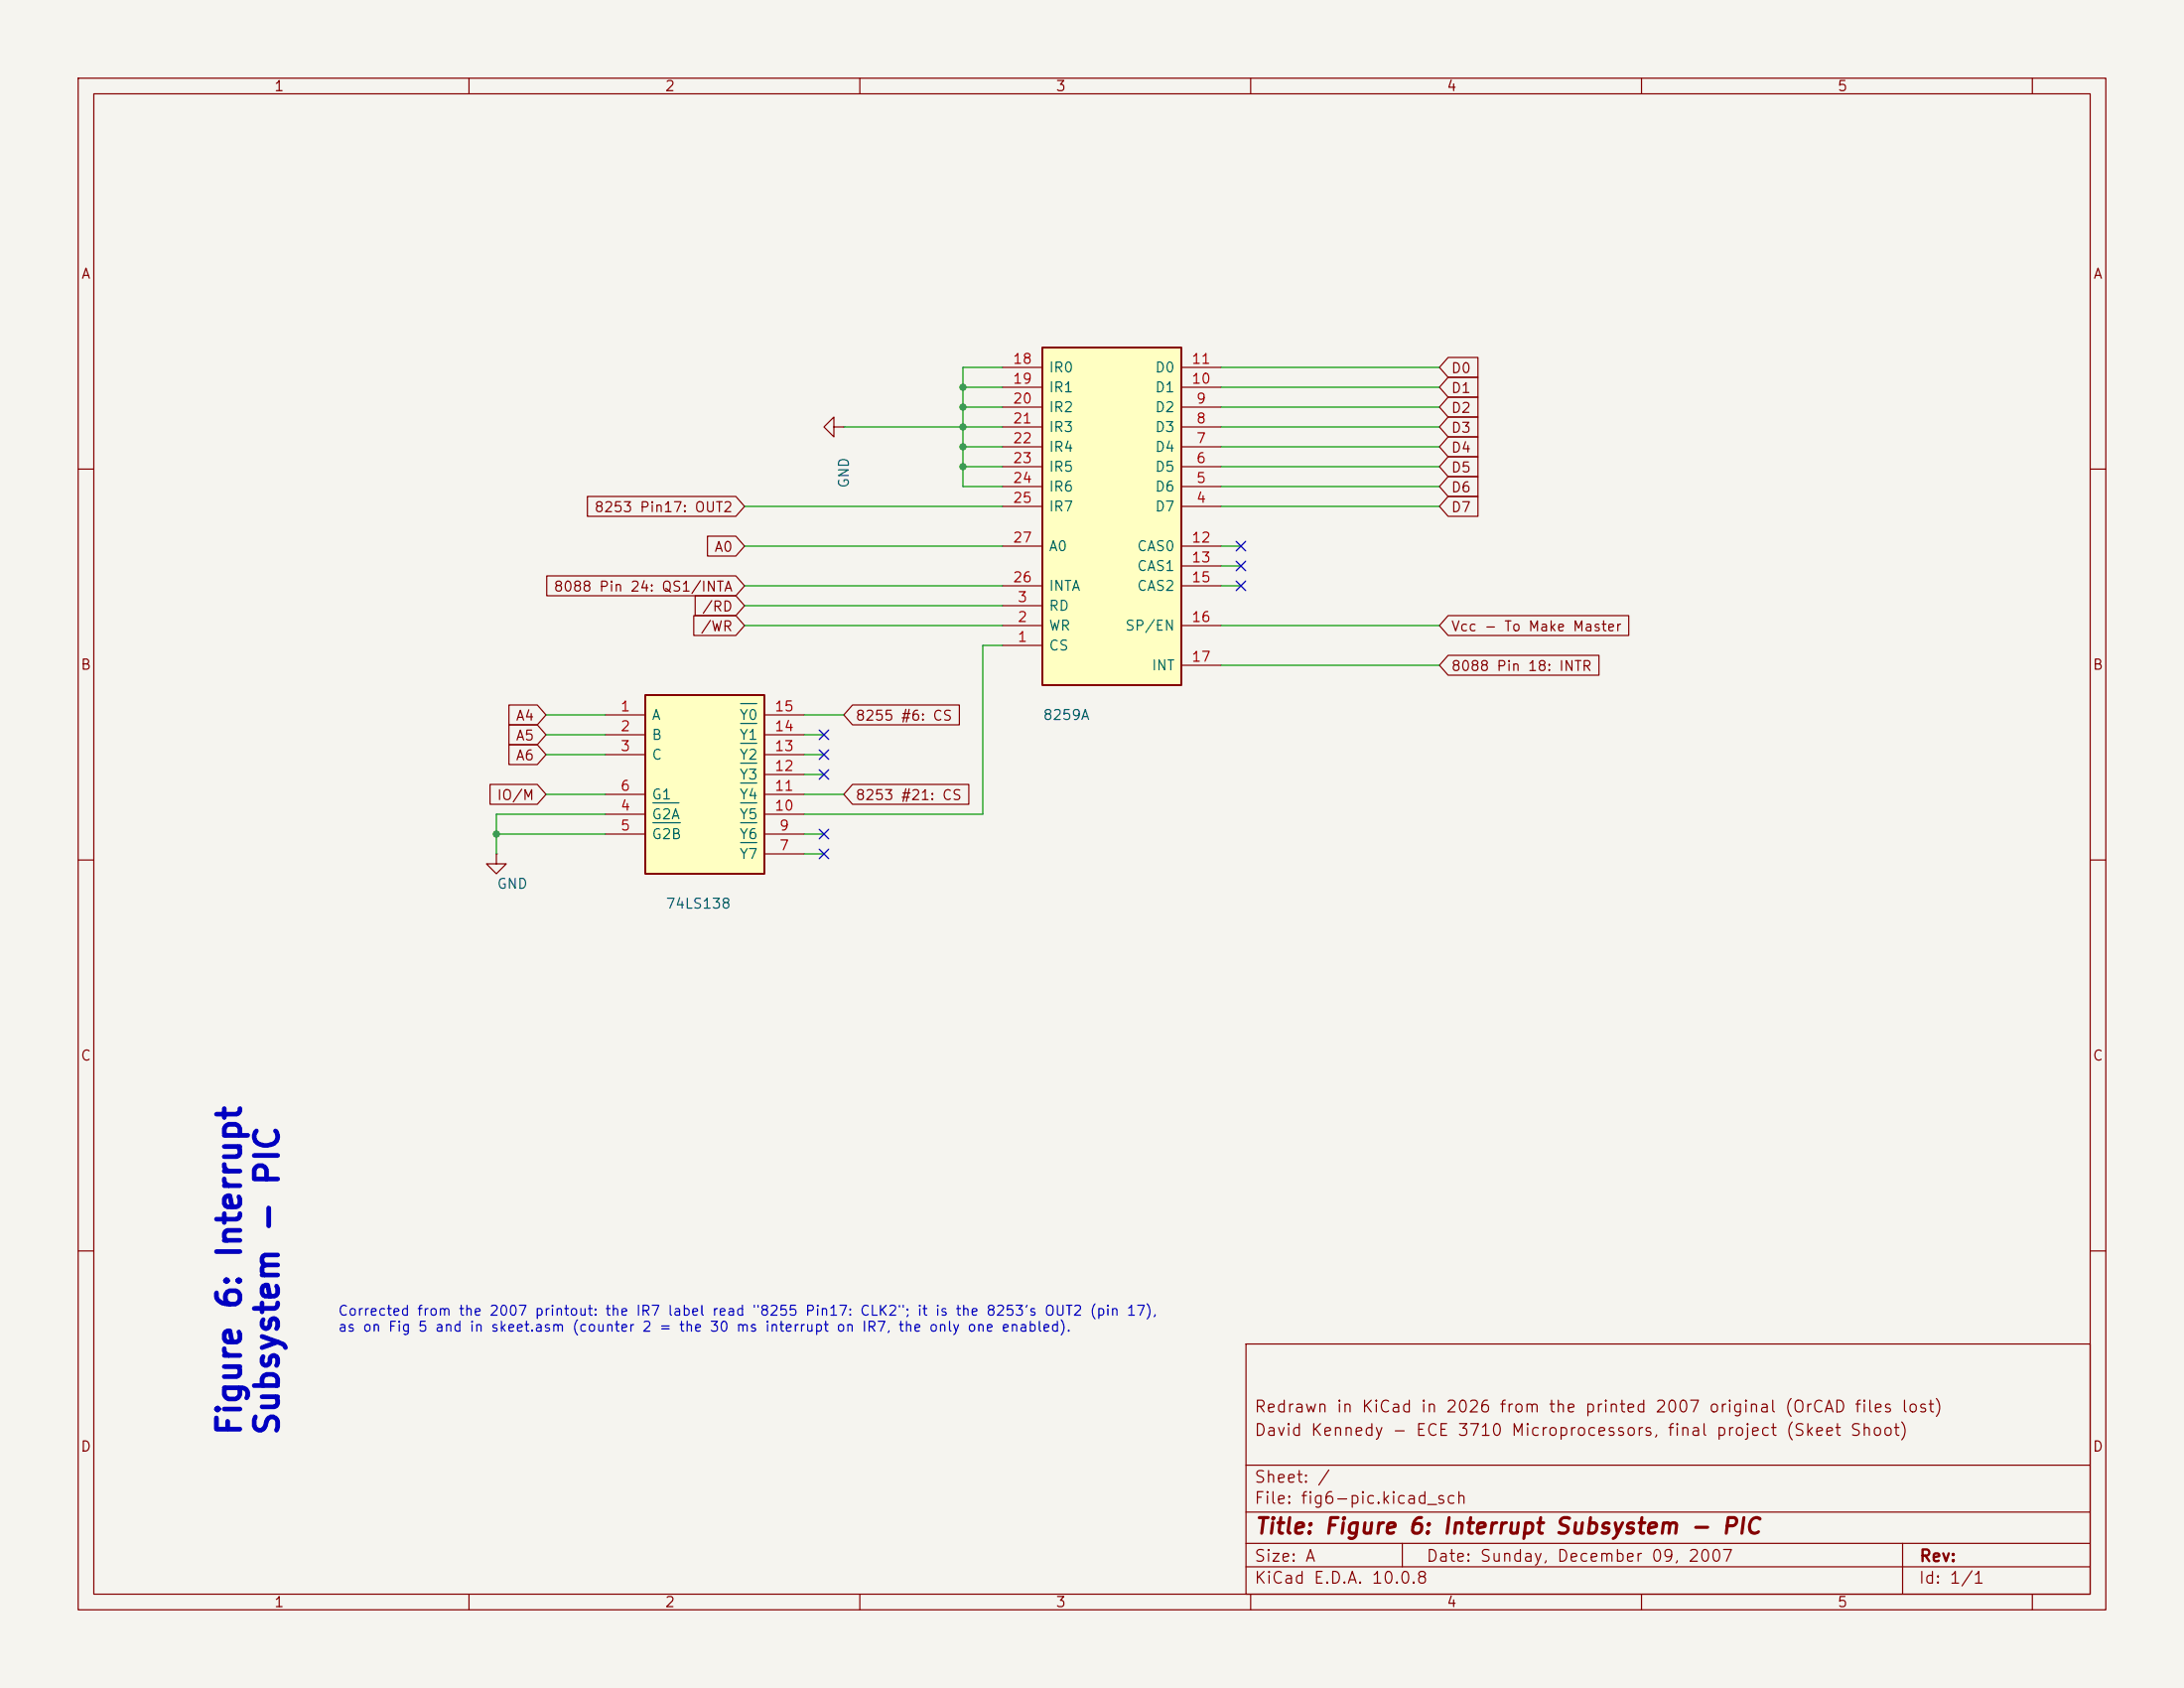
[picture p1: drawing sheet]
<svg xmlns="http://www.w3.org/2000/svg" width="279mm" height="216mm" viewBox="0 0 279 216" stroke-linecap="round" stroke-linejoin="round" font-family="sans-serif">
<path d="M0 0h279.4v215.9h-279.4z" fill="#f5f4ef" stroke="#f5f4ef" stroke-width=".13"/>
<g fill="none" stroke="#840000" stroke-width=".15">
<path d="M10 10h259.4v195.9h-259.4zM12 12h255.4v191.9h-255.4zM60 10v2M110 10v2M160 10v2M210 10v2M260 10v2M106.7 54.6v-1.3l-1.3 1.3 1.3 1.3v-1.3h1.2M107.9 54.6h.1M10 60h2M267.4 60h2M10 110h2"/>
<path d="M267.4 110h2M10 160h2M159.4 171.9h108v32h-108zM267.4 160h2M159.4 197.4h108M159.4 193.4h108M159.4 187.4h108M179.4 197.4v3M243.4 197.4v6.5M60 203.9v2M110 203.9v2M159.4 200.4h108"/>
<path d="M160 203.9v2M210 203.9v2M260 203.9v2"/>
</g>
<path d="M133.3 44.5h17.8v43.1h-17.8z" fill="#ffffc2"/>
<path d="M133.3 44.5h17.8v43.1h-17.8z" fill="none" stroke="#840000" stroke-width=".25"/>
<g fill="none" stroke="#840000" stroke-width=".15">
<path d="M128.3 59.7h5M128.3 57.2h5M128.3 54.6h5M128.3 52.1h5M128.3 49.5h5M128.3 47h5M151.1 59.7h5.1M151.1 57.2h5.1M151.1 54.6h5.1M151.1 52.1h5.1M151.1 49.5h5.1M151.1 47h5.1"/>
<path d="M128.3 77.5h5M128.3 64.8h5M128.3 62.2h5M128.3 69.9h5M128.3 74.9h5M151.1 64.8h5.1M151.1 62.2h5.1M151.1 69.9h5.1M151.1 72.4h5.1M151.1 74.9h5.1M128.3 82.6h5M128.3 80h5"/>
<path d="M151.1 80h5.1M151.1 85.1h5.1M63.5 109.2v1.3h1.3l-1.3 1.3-1.3-1.3h1.3M63.5 109.2h.1"/>
</g>
<path d="M82.5 88.9h15.3v22.9h-15.3z" fill="#ffffc2"/>
<path d="M82.5 88.9h15.3v22.9h-15.3z" fill="none" stroke="#840000" stroke-width=".25"/>
<g fill="none" stroke="#840000" stroke-width=".15">
<path d="M185.3 58.4h3.8v2.6h-3.8l-1.2-1.3zM185.3 45.7h3.8v2.6h-3.8l-1.2-1.3zM185.3 48.3h3.8v2.5h-3.8l-1.2-1.3zM185.3 50.8h3.8v2.5h-3.8l-1.2-1.2zM185.3 53.3h3.8v2.6h-3.8l-1.2-1.3zM185.3 55.9h3.8v2.5h-3.8l-1.2-1.2zM69.9 73.7h24.2l1.1 1.2-1.1 1.3h-24.2zM75.1 63.5h19l1.1 1.3-1.1 1.2h-19zM88.8 78.7h5.3l1.1 1.3-1.1 1.3h-5.3zM88.9 76.2h5.2l1.1 1.3-1.1 1.2h-5.2zM90.5 68.6h3.6l1.1 1.3-1.1 1.2h-3.6zM185.3 61h3.8v2.5h-3.8l-1.2-1.3z"/>
<path d="M185.3 63.5h3.8v2.5h-3.8l-1.2-1.2zM185.3 78.7h23.1v2.6h-23.1l-1.2-1.3zM65.1 90.2h3.6l1.1 1.2-1.1 1.3h-3.6zM65.1 92.7h3.6l1.1 1.3-1.1 1.3h-3.6zM65.1 95.2h3.6l1.1 1.3-1.1 1.3h-3.6zM77.5 91.4h5M77.5 94h5M77.5 96.5h5M97.8 91.4h5.1M97.8 94h5.1M97.8 96.5h5.1M97.8 99.1h5.1"/>
<path d="M109.1 90.2h13.6v2.5h-13.6l-1.2-1.3zM185.3 83.8h19.3v2.6h-19.3l-1.2-1.3zM62.7 100.3h6l1.1 1.3-1.1 1.3h-6zM77.5 104.1h5M77.5 106.7h5M77.5 101.6h5M97.8 104.1h5.1M97.8 106.7h5.1M97.8 101.6h5.1M97.8 109.2h5.1M109.1 100.3h14.8v2.6h-14.8l-1.2-1.3z"/>
</g>
<path d="M94.8 97.6h2M94.8 95.1h2M94.8 92.5h2M94.8 90h2M83.5 102.7h3.4M83.5 105.2h3.5M94.8 102.7h2M94.8 105.2h2M94.8 107.8h2M94.8 100.2h2" fill="none" stroke="#006464" stroke-width=".15"/>
<g fill="none" stroke="#009600" stroke-width=".15">
<path d="M107.9 54.6h20.4M123.2 49.5h5.1M123.2 57.2h5.1M123.2 59.7h5.1M123.2 52.1h5.1M128.3 47h-5.1v15.2h5.1M156.2 47h27.9M156.2 49.5h27.9M156.2 54.6h27.9M156.2 57.2h27.9M156.2 59.7h27.9M156.2 52.1h27.9"/>
<path d="M95.2 64.8h33.1M95.2 69.9h33.1M95.2 74.9h33.1M95.2 77.5h33.1M156.2 64.8h27.9M156.2 62.2h27.9M156.2 69.9h2.5M156.2 72.4h2.5M156.2 74.9h2.5M69.8 91.4h7.7M69.8 94h7.7M69.8 96.5h7.7"/>
<path d="M95.2 80h33.1M102.9 91.4h5M102.9 94h2.5M102.9 96.5h2.5M102.9 99.1h2.5M128.3 82.6h-2.6v21.5h-22.8M156.2 80h27.9M156.2 85.1h27.9M63.5 106.7h14M69.8 101.6h7.7M77.5 104.1h-14v5.1M102.9 101.6h5"/>
<path d="M102.9 106.7h2.5M102.9 109.2h2.5"/>
</g>
<g fill="none" stroke="#000084" stroke-width=".15">
<path d="M158.1 69.2l1.3 1.3M158.1 71.8l1.3 1.2M158.1 74.3l1.3 1.2M159.4 69.2l-1.3 1.3M159.4 71.8l-1.3 1.2M159.4 74.3l-1.3 1.2M104.8 93.4l1.2 1.2M104.8 98.5l1.2 1.2M104.8 95.9l1.2 1.2M106 93.4l-1.2 1.2M106 98.5l-1.2 1.2M106 95.9l-1.2 1.2"/>
<path d="M104.8 106.1l1.2 1.2M104.8 108.6l1.2 1.2M106 106.1l-1.2 1.2M106 108.6l-1.2 1.2"/>
</g>
<g fill="#009600">
<circle cx="123.2" cy="49.5" r=".46"/>
<circle cx="123.2" cy="52.1" r=".46"/>
<circle cx="123.2" cy="54.6" r=".46"/>
<circle cx="123.2" cy="57.2" r=".46"/>
<circle cx="123.2" cy="59.7" r=".46"/>
<circle cx="63.5" cy="106.7" r=".46"/>
</g>
<g font-size="3" fill="#0000c2">
<text x="31.6" y="183.8" transform="rotate(-90 31.6 183.8)">Figure 6: Interrupt</text>
<text x="36.4" y="183.8" transform="rotate(-90 36.4 183.8)">Subsystem - PIC</text>
</g>
<text font-size="2" fill="#840000" x="160.4" y="196.7">Title: Figure 6: Interrupt Subsystem - PIC</text>
<g font-size="1.5" fill="#840000">
<text x="160.4" y="184">David Kennedy - ECE 3710 Microprocessors, final project (Skeet Shoot)</text>
<text x="160.4" y="181">Redrawn in KiCad in 2026 from the printed 2007 original (OrCAD files lost)</text>
<text x="160.4" y="190">Sheet: /</text>
<text x="160.4" y="192.7">File: fig6-pic.kicad_sch</text>
<text x="160.4" y="202.9">KiCad E.D.A. 10.0.8</text>
<text x="160.4" y="200.1">Size: A</text>
<text x="182.4" y="200.1">Date: Sunday, December 09, 2007</text>
<text x="245.4" y="202.9">Id: 1/1</text>
<text x="245.4" y="200.1">Rev:</text>
</g>
<g font-size="1.3" fill="#840000">
<text x="35" y="12">1</text>
<text x="85" y="12">2</text>
<text x="135" y="12">3</text>
<text x="185" y="12">4</text>
<text x="235" y="12">5</text>
<text x="10.3" y="36">A</text>
<text x="267.7" y="36">A</text>
<text x="185.6" y="48">D0</text>
<text x="185.6" y="50.6">D1</text>
<text x="185.6" y="53.1">D2</text>
<text x="185.6" y="55.7">D3</text>
<text x="185.6" y="58.2">D4</text>
<text x="75.9" y="65.8">8253 Pin17: OUT2</text>
<text x="185.6" y="60.7">D5</text>
<text x="185.6" y="63.3">D6</text>
<text x="185.6" y="65.8">D7</text>
<text x="91.3" y="70.9">A0</text>
<text x="70.7" y="76">8088 Pin 24: QS1/INTA</text>
<text x="89.5" y="81.1">/WR</text>
<text x="89.7" y="78.5">/RD</text>
<text x="185.6" y="81.1">Vcc - To Make Master</text>
<text x="10.2" y="86">B</text>
<text x="185.6" y="86.1">8088 Pin 18: INTR</text>
<text x="267.6" y="86">B</text>
<text x="65.9" y="92.5">A4</text>
<text x="65.9" y="95">A5</text>
<text x="109.4" y="92.5">8255 #6: CS</text>
<text x="65.9" y="97.6">A6</text>
<text x="63.5" y="102.7">IO/M</text>
<text x="109.4" y="102.7">8253 #21: CS</text>
<text x="10.2" y="136">C</text>
<text x="267.6" y="136">C</text>
<text x="10.2" y="186">D</text>
<text x="267.6" y="186">D</text>
<text x="35" y="205.9">1</text>
<text x="85" y="205.9">2</text>
<text x="135" y="205.9">3</text>
<text x="185" y="205.9">4</text>
<text x="235" y="205.9">5</text>
</g>
<g font-size="1.3" fill="#a90000">
<text x="129.5" y="46.9">18</text>
<text x="152.3" y="46.9">11</text>
<text x="129.5" y="49.4">19</text>
<text x="129.5" y="51.9">20</text>
<text x="152.3" y="49.4">10</text>
<text x="152.9" y="51.9">9</text>
<text x="129.5" y="54.5">21</text>
<text x="129.5" y="57">22</text>
<text x="129.5" y="59.6">23</text>
<text x="152.9" y="59.6">6</text>
<text x="152.9" y="57">7</text>
<text x="152.9" y="54.5">8</text>
<text x="129.5" y="62.1">24</text>
<text x="129.5" y="64.6">25</text>
<text x="152.9" y="64.6">4</text>
<text x="152.9" y="62.1">5</text>
<text x="129.5" y="69.7">27</text>
<text x="152.3" y="69.7">12</text>
<text x="129.5" y="74.8">26</text>
<text x="130.1" y="77.3">3</text>
<text x="152.3" y="72.3">13</text>
<text x="152.3" y="74.8">15</text>
<text x="130.1" y="82.4">1</text>
<text x="130.1" y="79.9">2</text>
<text x="152.3" y="79.9">16</text>
<text x="152.3" y="85">17</text>
<text x="79.3" y="91.3">1</text>
<text x="79.3" y="93.8">2</text>
<text x="99" y="93.8">14</text>
<text x="99" y="91.3">15</text>
<text x="79.3" y="96.4">3</text>
<text x="79.3" y="101.5">6</text>
<text x="99" y="101.5">11</text>
<text x="99" y="98.9">12</text>
<text x="99" y="96.4">13</text>
<text x="79.3" y="104">4</text>
<text x="79.3" y="106.5">5</text>
<text x="99" y="104">10</text>
<text x="99.6" y="106.5">9</text>
<text x="99.6" y="109.1">7</text>
</g>
<g font-size="1.3" fill="#006464">
<text x="134.1" y="48">IR0</text>
<text x="147.7" y="48">D0</text>
<text x="134.1" y="50.5">IR1</text>
<text x="134.1" y="53">IR2</text>
<text x="147.7" y="53">D2</text>
<text x="147.7" y="50.5">D1</text>
<text x="134.1" y="55.6">IR3</text>
<text x="134.1" y="58.1">IR4</text>
<text x="147.7" y="58.1">D4</text>
<text x="147.7" y="55.6">D3</text>
<text x="108.9" y="62.5" transform="rotate(-90 108.9 62.5)">GND</text>
<text x="134.1" y="60.7">IR5</text>
<text x="134.1" y="63.2">IR6</text>
<text x="134.1" y="65.7">IR7</text>
<text x="147.7" y="65.7">D7</text>
<text x="147.7" y="63.2">D6</text>
<text x="147.7" y="60.7">D5</text>
<text x="134.1" y="70.8">A0</text>
<text x="145.4" y="70.8">CAS0</text>
<text x="134.1" y="75.9">INTA</text>
<text x="145.4" y="73.4">CAS1</text>
<text x="145.4" y="75.9">CAS2</text>
<text x="134.1" y="83.5">CS</text>
<text x="134.1" y="81">WR</text>
<text x="134.1" y="78.4">RD</text>
<text x="143.9" y="81">SP/EN</text>
<text x="147.2" y="86.1">INT</text>
<text x="83.3" y="92.4">A</text>
<text x="83.3" y="94.9">B</text>
<text x="94.5" y="94.9">Y1</text>
<text x="94.5" y="92.4">Y0</text>
<text x="133.3" y="92.4">8259A</text>
<text x="83.3" y="97.5">C</text>
<text x="94.5" y="100">Y3</text>
<text x="94.5" y="97.5">Y2</text>
<text x="83.3" y="105.1">G2A</text>
<text x="83.3" y="107.6">G2B</text>
<text x="83.3" y="102.6">G1</text>
<text x="94.5" y="107.6">Y6</text>
<text x="94.5" y="105.1">Y5</text>
<text x="94.5" y="102.6">Y4</text>
<text x="63.5" y="114">GND</text>
<text x="94.5" y="110.2">Y7</text>
<text x="85.1" y="116.5">74LS138</text>
</g>
<g font-size="1.3" fill="#0000c2">
<text x="43.2" y="168.6">Corrected from the 2007 printout: the IR7 label read &quot;8255 Pin17: CLK2&quot;; it is the 8253's OUT2 (pin 17),</text>
<text x="43.2" y="170.6">as on Fig 5 and in skeet.asm (counter 2 = the 30 ms interrupt on IR7, the only one enabled).</text>
</g>
</svg>
